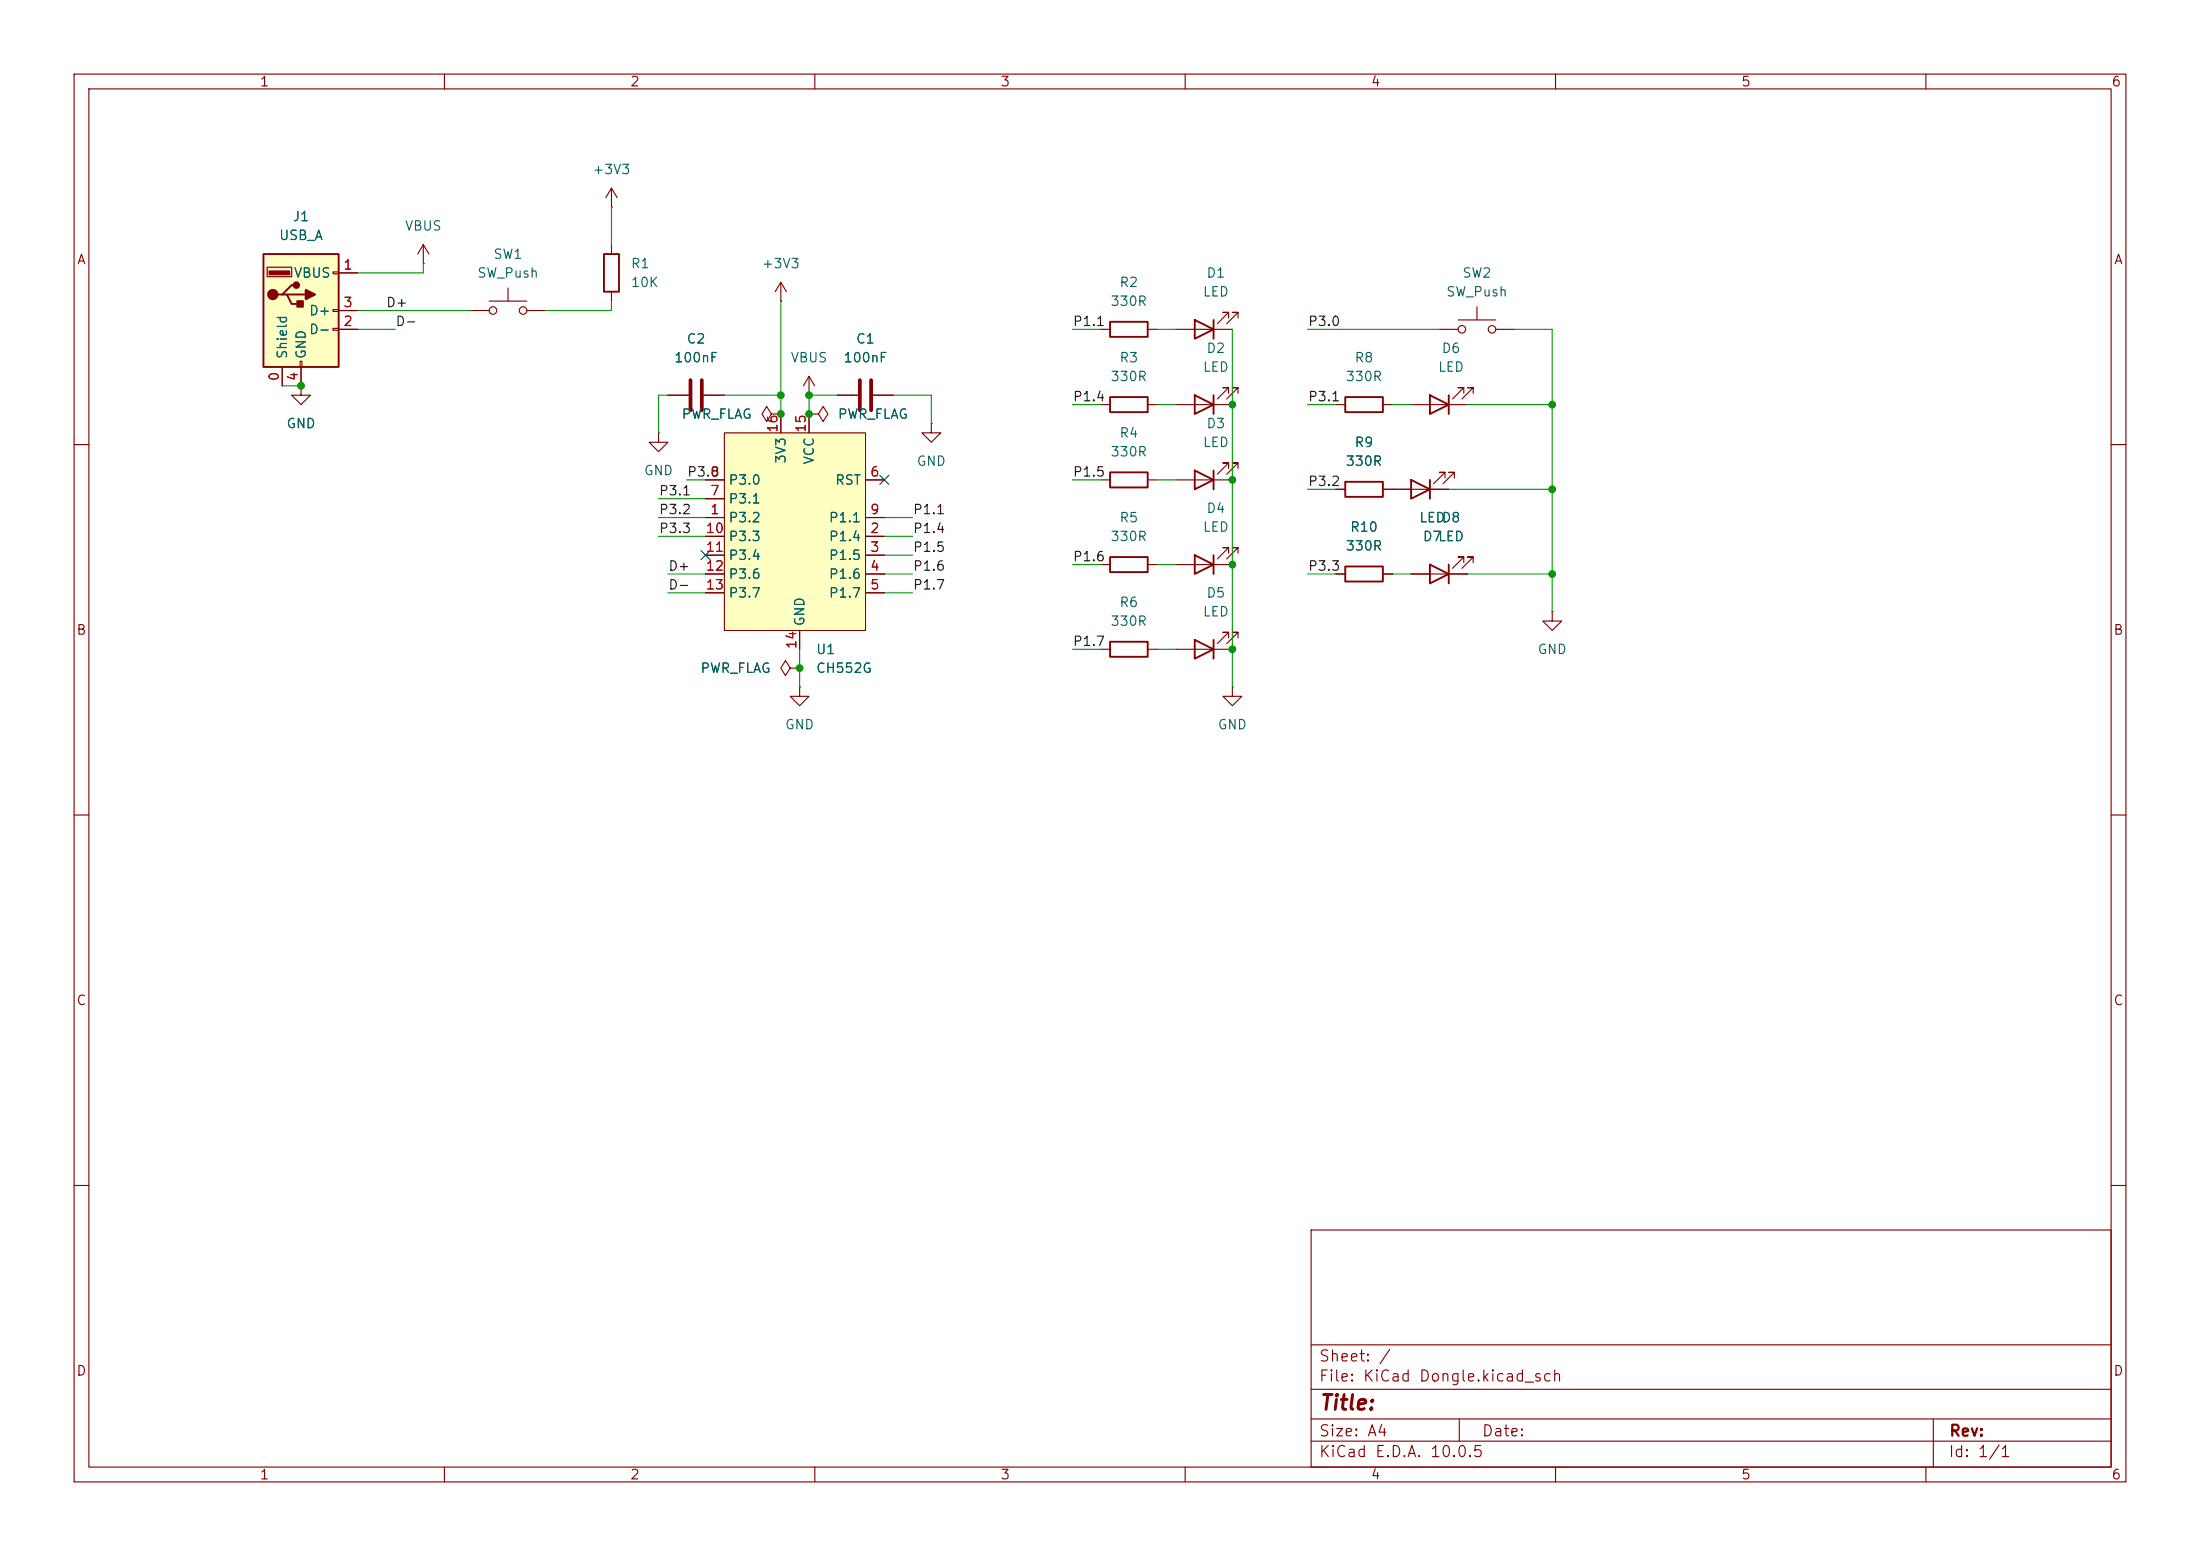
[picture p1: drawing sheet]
<svg xmlns="http://www.w3.org/2000/svg" width="297mm" height="210mm" viewBox="0 0 297 210" stroke-linecap="round" stroke-linejoin="round" font-family="sans-serif">
<g fill="none" stroke="#840000" stroke-width=".15">
<path d="M10 10h277v190h-277zM12 12h273v186h-273zM60 10v2M110 10v2M160 10v2M210 10v2M260 10v2M82.5 27.9h.1M82.5 25.4v2.5M82.5 33v1.3M82.5 39.4v1.2M82.5 25.4l-.7 1.3"/>
<path d="M82.5 25.4l.8 1.3M105.4 38.1l-.8 1.3M105.4 38.1l.8 1.3M105.4 38.1v2.5M90.2 53.3h2.8M95 53.3h2.8M104.1 55.9l-.6-1-.6 1 .6 1 .6-1h1.3M105.4 40.6h.1M105.4 55.9h.1M10 60h2M158.7 64.8h7.7M158.7 76.2h7.7"/>
<path d="M165.9 63.2v-.7h-.8h.8l-1.6 1.5M165.9 74.7v-.8h-.8h.8l-1.6 1.5M167.1 63.2v-.7h-.7h.7l-1.5 1.5M167.1 74.7v-.8h-.7h.7l-1.5 1.5M285 60h2M10 110h2M285 110h2M10 160h2M177 166h108v32h-108zM285 160h2M60 198v2M110 198v2"/>
<path d="M160 198v2M177 194.5h108M177 191.5h108M177 187.5h108M177 181.5h108M197 191.5v3M210 198v2M260 198v2M261 191.5v6.5"/>
</g>
<path d="M81.5 34.3h2.1v5.1h-2.1zM161.3 63.5l2.5 1.3-2.5 1.2zM161.3 74.9l2.5 1.3-2.5 1.3zM163.8 63.5v2.5M163.8 74.9v2.6" fill="none" stroke="#840000" stroke-width=".25"/>
<path d="M93.2 51.3v4.1M94.7 51.3v4.1" fill="none" stroke="#840000" stroke-width=".51"/>
<path d="M35.6 34.3h10.1v15.2h-10.1z" fill="#ffffc2"/>
<g fill="none" stroke="#840000" stroke-width=".25">
<path d="M35.6 34.3h10.1v15.2h-10.1zM38.1 39.8h.6l.7 1.2h1.2M38.7 39.8h2.6M40 38.5h-.6l-1.3 1.3h-.6M149.9 53.6h5v2h-5zM161.3 53.3l2.5 1.3-2.5 1.3zM163.8 53.3v2.6M181.6 53.6h5.1v2h-5.1zM193 53.3l2.6 1.3-2.6 1.3zM195.6 53.3v2.6M149.9 75.2h5v2h-5zM149.9 63.8h5v2h-5z"/>
<path d="M181.6 65h5.1v2.1h-5.1zM190.5 64.8l2.5 1.2-2.5 1.3zM193 76.2l2.6 1.3-2.6 1.2zM193 64.8v2.5M195.6 76.2v2.5M149.9 86.6h5v2h-5z"/>
</g>
<g fill="#840000" stroke="#840000" stroke-width=".25">
<path d="M40.1 40.6h.8v.8h-.8z"/>
<path d="M41.3 39.1l1.2 .7-1.2 .6z"/>
<circle cx="36.8" cy="39.8" r=".63"/>
<circle cx="40" cy="38.5" r=".38"/>
</g>
<path d="M36.3 36.6h2.8v.5h-2.8z" fill="#840000" stroke="#840000" stroke-width=".15"/>
<g fill="none" stroke="#840000" stroke-width=".15">
<path d="M36.1 36.1h3.3v1.2h-3.3zM45 36.7h.7v.3h-.7zM45.7 36.8h2.6M57.1 35.6h.1M57.1 33l-.7 1.3M57.1 33l.8 1.3M57.1 33v2.6M68.6 38.9v1.7M38.1 49.5v2.6M40.5 48.8h.3v.7h-.3zM40.6 52.1v1.2h1.3l-1.3 1.3-1.2-1.3h1.2M40.6 52.1h.1"/>
<path d="M40.6 49.5v2.6M45 41.8h.7v.2h-.7zM45 44.3h.7v.3h-.7zM45.7 44.5h2.6M45.7 41.9h2.6M63.5 41.9h2.5M66 40.6h5.1M71.1 41.9h2.6M88.9 58.4v1.3h1.3l-1.3 1.3-1.3-1.3h1.3M88.9 58.4h.1M109.2 55.9h1.3l.6-1 .7 1-.7 1-.6-1M109.2 55.9h.1"/>
<path d="M109.2 53.3h.1M109.2 50.8l-.7 1.3M109.2 50.8l.8 1.3M109.2 50.8v2.5M113 53.3h2.8M117.9 53.3h2.7M125.7 57.2v1.2h1.3l-1.3 1.3-1.2-1.3h1.2M125.7 57.2h.1M148.6 54.6h1.3M154.9 54.6h1.3M158.7 54.6h7.7M165.9 53.1v-.8h-.8h.8l-1.6 1.5"/>
<path d="M167.1 53.1v-.8h-.7h.7l-1.5 1.5M180.3 54.6h1.3M186.7 54.6h1.3M190.5 54.6h7.6M194.3 44.5h2.5M196.8 43.2h5.1M197.6 53.1v-.8h-.8h.8l-1.5 1.5M198.9 53.1v-.8h-.8h.8l-1.5 1.5M199.4 41.4v1.8M201.9 44.5h2.6M148.6 76.2h1.3M148.6 64.8h1.3"/>
<path d="M154.9 76.2h1.3M154.9 64.8h1.3M180.3 66h1.3M186.7 66h8.9M190.5 77.5h7.6M195.1 64.5v-.7h-.8h.8l-1.6 1.5M196.3 64.5v-.7h-.7h.7l-1.5 1.5M197.6 75.9v-.7h-.8h.8l-1.5 1.5M198.9 75.9v-.7h-.8h.8l-1.5 1.5M106.7 90.2l-.7-1-.6 1 .6 1 .7-1h1.2M107.9 90.2h.1M107.9 92.7v1.3h1.3l-1.3 1.3-1.2-1.3h1.2"/>
<path d="M107.9 92.7h.1M148.6 87.6h1.3M154.9 87.6h1.3M209.5 82.6v1.2h1.3l-1.3 1.3-1.2-1.3h1.2M209.5 82.6h.1"/>
<circle cx="66.5" cy="41.9" r=".51"/>
<circle cx="70.6" cy="41.9" r=".51"/>
<circle cx="197.4" cy="44.5" r=".51"/>
<circle cx="201.4" cy="44.5" r=".51"/>
</g>
<path d="M116.1 51.3v4.1M117.6 51.3v4.1" fill="none" stroke="#840000" stroke-width=".51"/>
<path d="M97.8 58.4h19v26.7h-19z" fill="#ffffc2"/>
<g fill="none" stroke="#840000" stroke-width=".15">
<path d="M45.7 36.8h2.6M38.1 49.5v2.6M40.6 52.1h.1M40.6 49.5v2.6M45.7 44.5h2.6M45.7 41.9h2.6M90.2 53.3h2.8M95 53.3h2.8M97.8 58.4h19v26.7h-19zM105.4 55.9h.1M105.4 55.9v2.5M109.2 55.9h.1"/>
<path d="M109.2 55.9v2.5M113 53.3h2.8M117.9 53.3h2.7M148.6 44.5h1.3M154.9 44.5h1.3M158.7 44.5h7.7M165.9 42.9v-.7h-.8h.8l-1.6 1.5M167.1 42.9v-.7h-.7h.7l-1.5 1.5M95.2 69.9h2.6M95.2 72.4h2.6M95.2 74.9h2.6M95.2 77.5h2.6"/>
<path d="M95.2 64.8h2.6M95.2 67.3h2.6M116.8 69.9h2.6M116.8 72.4h2.6M116.8 74.9h2.6M116.8 77.5h2.6M116.8 64.8h2.6M180.3 77.5h1.3M180.3 66h1.3M186.7 77.5h1.3M186.7 66h3.8M190.5 77.5h2.5"/>
<path d="M193 66h2.6M195.6 77.5h2.5M95.2 80h2.6M107.9 90.2h.1M107.9 85.1v2.5M116.8 80h2.6M158.7 87.6h7.7M165.9 86.1v-.8h-.8h.8l-1.6 1.6M166.4 92.7v1.3h1.2l-1.2 1.3-1.3-1.3h1.3M166.4 92.7h.1M167.1 86.1v-.8h-.7h.7l-1.5 1.6"/>
</g>
<path d="M149.9 43.4h5v2.1h-5zM161.3 43.2l2.5 1.3-2.5 1.2zM163.8 43.2v2.5M181.6 76.5h5.1v2h-5.1zM161.3 86.4l2.5 1.2-2.5 1.3zM163.8 86.4v2.5" fill="none" stroke="#840000" stroke-width=".25"/>
<g fill="none" stroke="#009600" stroke-width=".15">
<path d="M57.1 35.6v1.2h-8.8M82.5 27.9v5.1M38.1 52.1h2.5M48.3 44.5h5M48.3 41.9h15.2M82.5 40.6v1.3h-8.8M90.2 53.3h-1.3v5.1M97.8 53.3h7.6M105.4 40.6v15.3M113 53.3h-3.8v2.6M120.6 53.3h5.1v3.9M144.8 54.6h3.8"/>
<path d="M144.8 44.5h3.8M156.2 54.6h2.5M156.2 44.5h2.5M166.4 44.5v48.2M176.5 54.6h3.8M176.5 44.5h17.8M188 54.6h2.5M198.1 54.6h11.4M204.5 44.5h5v38.1M88.9 72.4h6.3M88.9 67.3h6.3M88.9 69.9h6.3"/>
<path d="M90.2 77.5h5M92.7 64.8h2.5M119.4 77.5h3.8M119.4 74.9h3.8M119.4 72.4h3.8M119.4 69.9h3.8M144.8 64.8h3.8M144.8 76.2h3.8M156.2 64.8h2.5M156.2 76.2h2.5M176.5 77.5h3.8M176.5 66h3.8"/>
<path d="M188 77.5h2.5M195.6 66h13.9M198.1 77.5h11.4M90.2 80h5M107.9 87.6v5.1M119.4 80h3.8M144.8 87.6h3.8M156.2 87.6h2.5"/>
</g>
<path d="M94.6 74.3l1.3 1.2M95.9 74.3l-1.3 1.2M118.8 64.2l1.2 1.2M120 64.2l-1.2 1.2" fill="none" stroke="#000084" stroke-width=".15"/>
<g fill="#009600" stroke="#009600" stroke-width=".14">
<circle cx="105.4" cy="53.3" r=".46"/>
<circle cx="107.9" cy="90.2" r=".46"/>
<circle cx="166.4" cy="64.8" r=".46"/>
<circle cx="166.4" cy="54.6" r=".46"/>
<circle cx="166.4" cy="87.6" r=".46"/>
<circle cx="166.4" cy="76.2" r=".46"/>
<circle cx="105.4" cy="55.9" r=".46"/>
<circle cx="109.2" cy="55.9" r=".46"/>
<circle cx="109.2" cy="53.3" r=".46"/>
<circle cx="40.6" cy="52.1" r=".46"/>
<circle cx="209.5" cy="54.6" r=".46"/>
<circle cx="209.5" cy="66" r=".46"/>
<circle cx="209.5" cy="77.5" r=".46"/>
</g>
<text font-size="2" fill="#840000" x="178" y="190.8">Title:</text>
<g font-size="1.5" fill="#840000">
<text x="178" y="184.1">Sheet: /</text>
<text x="178" y="186.8">File: KiCad Dongle.kicad_sch</text>
<text x="178" y="197">KiCad E.D.A. 10.0.5</text>
<text x="178" y="194.2">Size: A4</text>
<text x="200" y="194.2">Date:</text>
<text x="263" y="197">Id: 1/1</text>
<text x="263" y="194.2">Rev:</text>
</g>
<g font-size="1.3" fill="#840000">
<text x="35" y="12">1</text>
<text x="85" y="12">2</text>
<text x="135" y="12">3</text>
<text x="185" y="12">4</text>
<text x="235" y="12">5</text>
<text x="285" y="12">6</text>
<text x="10.3" y="36">A</text>
<text x="285.3" y="36">A</text>
<text x="10.2" y="86">B</text>
<text x="285.2" y="86">B</text>
<text x="10.2" y="136">C</text>
<text x="285.2" y="136">C</text>
<text x="10.2" y="186">D</text>
<text x="285.2" y="186">D</text>
<text x="35" y="200">1</text>
<text x="85" y="200">2</text>
<text x="135" y="200">3</text>
<text x="185" y="200">4</text>
<text x="235" y="200">5</text>
<text x="285" y="200">6</text>
</g>
<g font-size="1.3" fill="#006464">
<text x="79.9" y="23.8">+3V3</text>
<text x="37.6" y="32.7">USB_A</text>
<text x="39.4" y="30.2">J1</text>
<text x="54.6" y="31.4">VBUS</text>
<text x="66.5" y="35.3">SW1</text>
<text x="39.6" y="37.8">VBUS</text>
<text x="64.3" y="37.8">SW_Push</text>
<text x="85.1" y="36.5">R1</text>
<text x="85.1" y="39.1">10K</text>
<text x="102.7" y="36.5">+3V3</text>
<text x="149.8" y="41.6">330R</text>
<text x="151" y="39.1">R2</text>
<text x="162.3" y="40.3">LED</text>
<text x="162.8" y="37.8">D1</text>
<text x="195.2" y="40.3">SW_Push</text>
<text x="197.3" y="37.8">SW2</text>
<text x="41.6" y="45.4">D-</text>
<text x="41.6" y="42.9">D+</text>
<text x="92.6" y="46.7">C2</text>
<text x="115.5" y="46.7">C1</text>
<text x="162.8" y="48">D2</text>
<text x="194.5" y="48">D6</text>
<text x="39.1" y="48.5" transform="rotate(-90 39.1 48.5)">Shield</text>
<text x="41.6" y="48.5" transform="rotate(-90 41.6 48.5)">GND</text>
<text x="90.9" y="49.2">100nF</text>
<text x="106.6" y="49.2">VBUS</text>
<text x="113.8" y="49.2">100nF</text>
<text x="149.8" y="51.8">330R</text>
<text x="151" y="49.2">R3</text>
<text x="162.3" y="50.5">LED</text>
<text x="181.6" y="51.8">330R</text>
<text x="182.8" y="49.2">R8</text>
<text x="194" y="50.5">LED</text>
<text x="38.6" y="58.1">GND</text>
<text x="91.9" y="56.8">PWR_FLAG</text>
<text x="113" y="56.8">PWR_FLAG</text>
<text x="151" y="59.4">R4</text>
<text x="162.8" y="58.1">D3</text>
<text x="86.8" y="64.5">GND</text>
<text x="98.3" y="65.7">P3.0</text>
<text x="106.4" y="62.7" transform="rotate(-90 106.4 62.7)">3V3</text>
<text x="110.2" y="62.8" transform="rotate(-90 110.2 62.8)">VCC</text>
<text x="112.7" y="65.7">RST</text>
<text x="123.7" y="63.2">GND</text>
<text x="149.8" y="61.9">330R</text>
<text x="162.3" y="60.7">LED</text>
<text x="181.6" y="63.2">330R</text>
<text x="182.8" y="60.7">R9</text>
<text x="98.3" y="70.8">P3.2</text>
<text x="98.3" y="68.3">P3.1</text>
<text x="111.8" y="70.8">P1.1</text>
<text x="151" y="70.8">R5</text>
<text x="162.8" y="69.5">D4</text>
<text x="191.5" y="70.8">LED</text>
<text x="194.5" y="70.8">D8</text>
<text x="98.3" y="73.4">P3.3</text>
<text x="98.3" y="75.9">P3.4</text>
<text x="111.8" y="73.4">P1.4</text>
<text x="111.8" y="75.9">P1.5</text>
<text x="149.8" y="73.4">330R</text>
<text x="162.3" y="72.1">LED</text>
<text x="181.6" y="74.6">330R</text>
<text x="182.2" y="72.1">R10</text>
<text x="192" y="73.4">D7</text>
<text x="194" y="73.4">LED</text>
<text x="98.3" y="78.4">P3.6</text>
<text x="98.3" y="81">P3.7</text>
<text x="111.8" y="78.4">P1.6</text>
<text x="111.8" y="81">P1.7</text>
<text x="151" y="82.2">R6</text>
<text x="162.3" y="83.5">LED</text>
<text x="162.8" y="81">D5</text>
<text x="108.9" y="84.6" transform="rotate(-90 108.9 84.6)">GND</text>
<text x="110.1" y="88.6">U1</text>
<text x="149.8" y="84.8">330R</text>
<text x="207.5" y="88.6">GND</text>
<text x="94.5" y="91.1">PWR_FLAG</text>
<text x="110.1" y="91.1">CH552G</text>
<text x="105.9" y="98.8">GND</text>
<text x="164.3" y="98.8">GND</text>
</g>
<g font-size="1.3" fill="#a90000">
<text x="46.3" y="36.7">1</text>
<text x="46.3" y="41.8">3</text>
<text x="46.3" y="44.3">2</text>
<text x="38" y="51.5" transform="rotate(-90 38 51.5)">0</text>
<text x="40.5" y="51.5" transform="rotate(-90 40.5 51.5)">4</text>
<text x="105.3" y="58.5" transform="rotate(-90 105.3 58.5)">16</text>
<text x="109.1" y="58.5" transform="rotate(-90 109.1 58.5)">15</text>
<text x="95.8" y="64.6">8</text>
<text x="117.4" y="64.6">6</text>
<text x="95.8" y="69.7">1</text>
<text x="95.8" y="67.2">7</text>
<text x="117.4" y="69.7">9</text>
<text x="95.2" y="72.3">10</text>
<text x="95.2" y="74.8">11</text>
<text x="95.2" y="77.3">12</text>
<text x="117.4" y="72.3">2</text>
<text x="117.4" y="74.8">3</text>
<text x="117.4" y="77.3">4</text>
<text x="95.2" y="79.9">13</text>
<text x="117.4" y="79.9">5</text>
<text x="107.8" y="87.7" transform="rotate(-90 107.8 87.7)">14</text>
</g>
<g font-size="1.3" fill="#0f0f0f">
<text x="52" y="41.8">D+</text>
<text x="53.3" y="44.3">D-</text>
<text x="144.8" y="44.3">P1.1</text>
<text x="176.5" y="44.3">P3.0</text>
<text x="144.8" y="54.5">P1.4</text>
<text x="176.5" y="54.5">P3.1</text>
<text x="92.7" y="64.6">P3.0</text>
<text x="144.8" y="64.6">P1.5</text>
<text x="176.5" y="65.9">P3.2</text>
<text x="88.9" y="67.2">P3.1</text>
<text x="88.9" y="69.7">P3.2</text>
<text x="123.2" y="69.7">P1.1</text>
<text x="88.9" y="72.3">P3.3</text>
<text x="90.1" y="77.3">D+</text>
<text x="123.2" y="77.3">P1.6</text>
<text x="123.2" y="74.8">P1.5</text>
<text x="123.2" y="72.3">P1.4</text>
<text x="144.8" y="76.1">P1.6</text>
<text x="176.5" y="77.3">P3.3</text>
<text x="90.1" y="79.9">D-</text>
<text x="123.2" y="79.9">P1.7</text>
<text x="144.8" y="87.5">P1.7</text>
</g>
</svg>
